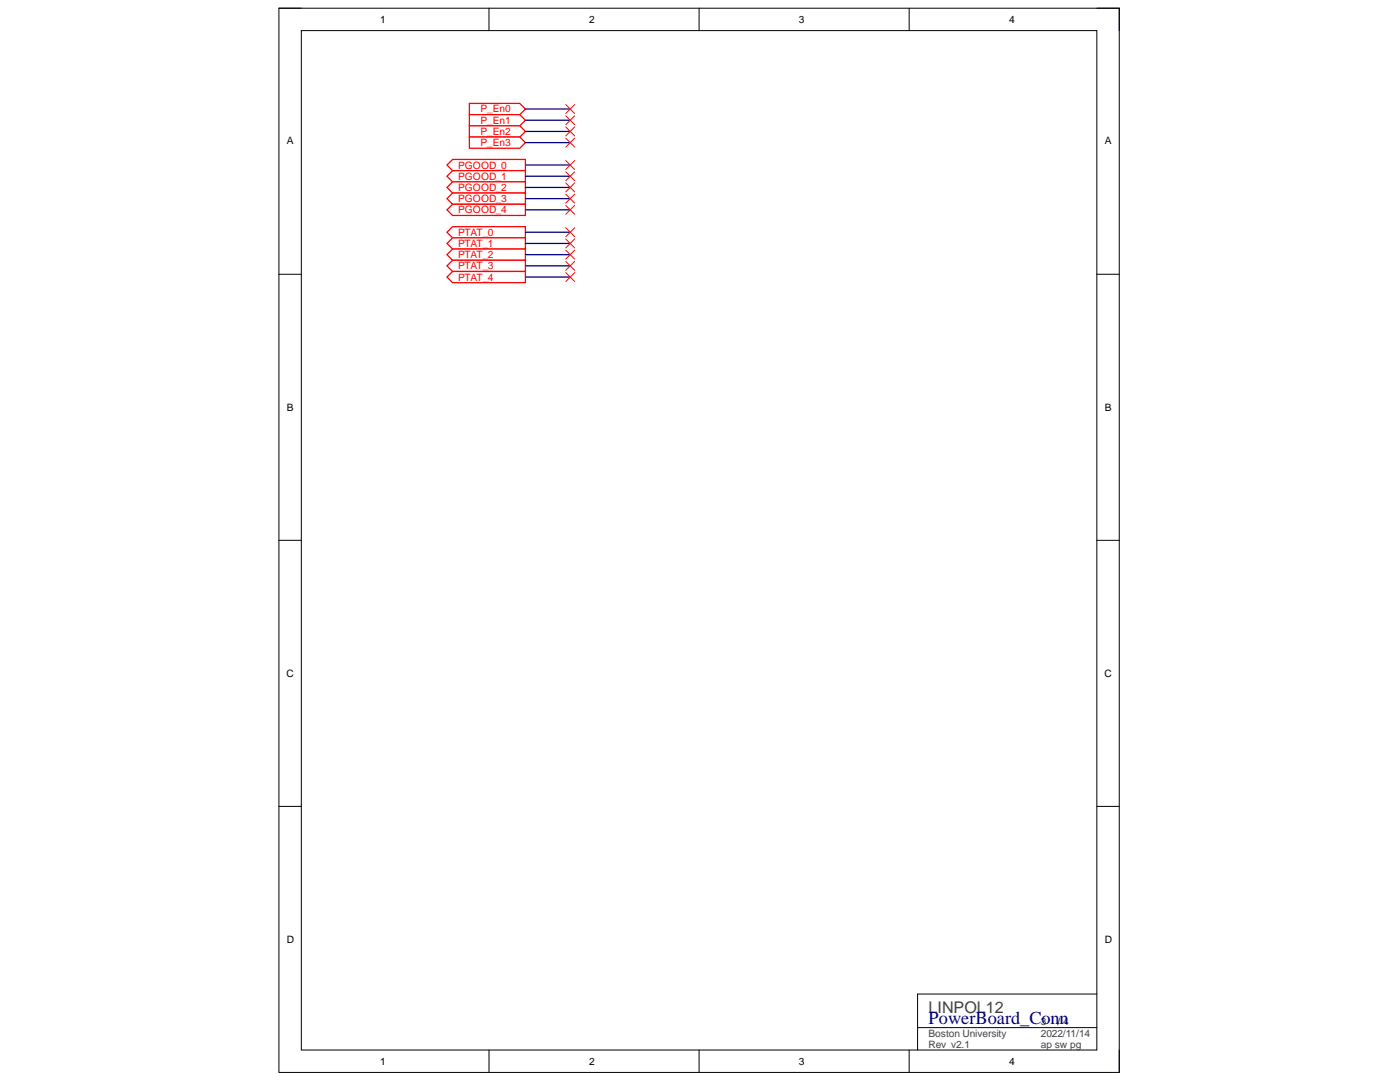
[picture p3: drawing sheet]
<svg xmlns="http://www.w3.org/2000/svg" width="279mm" height="216mm" viewBox="0 0 279 216" stroke-linecap="round" stroke-linejoin="round" font-family="sans-serif">
<path d="M55.7 1.6h167.7v212.4h-167.7z" fill="none" stroke="#000" stroke-width=".2"/>
<path d="M60.1 6.1h158.8v203.4h-158.8z" fill-rule="evenodd" fill="#fff"/>
<g fill="none" stroke="#000" stroke-width=".2">
<path d="M55.7 1.6h4.4M60.1 6.1h158.8v203.4h-158.8zM97.6 1.6v4.5M139.5 1.6v4.5M181.4 1.6v4.5M218.9 1.6h4.5v4.5M55.7 54.7h4.4M218.9 54.7h4.5M55.7 107.8h4.4M218.9 107.8h4.5M55.7 160.9h4.4M218.9 160.9h4.5"/>
<path d="M218.9 198.3h-35.8v11.2M97.6 209.5v4.5M139.5 209.5v4.5M181.4 209.5v4.5M183.1 205h35.8M223.4 209.5v4.5"/>
</g>
<path d="M89.2 32.9l1.1-1.1h14.6v2.3h-14.6z" fill-rule="evenodd" fill="#fff"/>
<path d="M89.2 32.9l1.1-1.1h14.6v2.3h-14.6z" fill="none" stroke="#f00" stroke-width=".25"/>
<path d="M89.2 35.2l1.1-1.1h14.6v2.2h-14.6z" fill-rule="evenodd" fill="#fff"/>
<path d="M89.2 35.2l1.1-1.1h14.6v2.2h-14.6z" fill="none" stroke="#f00" stroke-width=".25"/>
<path d="M89.2 37.4l1.1-1.1h14.6v2.2h-14.6z" fill-rule="evenodd" fill="#fff"/>
<path d="M89.2 37.4l1.1-1.1h14.6v2.2h-14.6z" fill="none" stroke="#f00" stroke-width=".25"/>
<path d="M89.2 39.6l1.1-1.1h14.6v2.3h-14.6z" fill-rule="evenodd" fill="#fff"/>
<path d="M89.2 39.6l1.1-1.1h14.6v2.3h-14.6z" fill="none" stroke="#f00" stroke-width=".25"/>
<path d="M89.2 41.9l1.1-1.1h14.6v2.2h-14.6z" fill-rule="evenodd" fill="#fff"/>
<path d="M89.2 41.9l1.1-1.1h14.6v2.2h-14.6z" fill="none" stroke="#f00" stroke-width=".25"/>
<path d="M93.7 20.6h10l1.2 1.2-1.2 1.1h-10z" fill-rule="evenodd" fill="#fff"/>
<path d="M93.7 20.6h10l1.2 1.2-1.2 1.1h-10z" fill="none" stroke="#f00" stroke-width=".25"/>
<path d="M93.7 22.9h10l1.2 1.1-1.2 1.1h-10z" fill-rule="evenodd" fill="#fff"/>
<path d="M93.7 22.9h10l1.2 1.1-1.2 1.1h-10z" fill="none" stroke="#f00" stroke-width=".25"/>
<path d="M93.7 25.1h10l1.2 1.1-1.2 1.1h-10z" fill-rule="evenodd" fill="#fff"/>
<path d="M93.7 25.1h10l1.2 1.1-1.2 1.1h-10z" fill="none" stroke="#f00" stroke-width=".25"/>
<path d="M93.7 27.3h10l1.2 1.2-1.2 1.1h-10z" fill-rule="evenodd" fill="#fff"/>
<path d="M93.7 27.3h10l1.2 1.2-1.2 1.1h-10z" fill="none" stroke="#f00" stroke-width=".25"/>
<path d="M104.9 21.8h8.9M104.9 24h8.9M104.9 26.2h8.9M104.9 28.5h8.9M104.9 32.9h8.9M104.9 35.2h8.9M104.9 37.4h8.9M104.9 39.6h8.9M104.9 41.9h8.9" fill="none" stroke="#000080" stroke-width=".25"/>
<g fill="none" stroke="#f00" stroke-width=".2">
<path d="M112.9 20.9l1.8 1.7M112.9 23.1l1.8 1.8M112.9 25.3l1.8 1.8M112.9 27.6l1.8 1.8M112.9 32l1.8 1.8M112.9 34.3l1.8 1.8M112.9 36.5l1.8 1.8M112.9 38.7l1.8 1.8M114.7 20.9l-1.8 1.7M114.7 23.1l-1.8 1.8M114.7 25.3l-1.8 1.8M114.7 27.6l-1.8 1.8"/>
<path d="M114.7 32l-1.8 1.8M114.7 34.3l-1.8 1.8M114.7 36.5l-1.8 1.8M114.7 38.7l-1.8 1.8M112.9 41l1.8 1.8M114.7 41l-1.8 1.8"/>
</g>
<path d="M89.2 46.3l1.1-1.1h14.6v2.3h-14.6z" fill-rule="evenodd" fill="#fff"/>
<path d="M89.2 46.3l1.1-1.1h14.6v2.3h-14.6z" fill="none" stroke="#f00" stroke-width=".25"/>
<path d="M89.2 48.6l1.1-1.1h14.6v2.2h-14.6z" fill-rule="evenodd" fill="#fff"/>
<path d="M89.2 48.6l1.1-1.1h14.6v2.2h-14.6z" fill="none" stroke="#f00" stroke-width=".25"/>
<path d="M89.2 50.8l1.1-1.1h14.6v2.2h-14.6z" fill-rule="evenodd" fill="#fff"/>
<path d="M89.2 50.8l1.1-1.1h14.6v2.2h-14.6z" fill="none" stroke="#f00" stroke-width=".25"/>
<path d="M89.2 53l1.1-1.1h14.6v2.3h-14.6z" fill-rule="evenodd" fill="#fff"/>
<path d="M89.2 53l1.1-1.1h14.6v2.3h-14.6z" fill="none" stroke="#f00" stroke-width=".25"/>
<path d="M89.2 55.3l1.1-1.1h14.6v2.2h-14.6z" fill-rule="evenodd" fill="#fff"/>
<path d="M89.2 55.3l1.1-1.1h14.6v2.2h-14.6z" fill="none" stroke="#f00" stroke-width=".25"/>
<path d="M104.9 46.3h8.9M104.9 48.6h8.9M104.9 50.8h8.9M104.9 53h8.9M104.9 55.3h8.9" fill="none" stroke="#000080" stroke-width=".25"/>
<path d="M112.9 45.4l1.8 1.8M112.9 47.7l1.8 1.8M112.9 49.9l1.8 1.8M112.9 52.2l1.8 1.7M112.9 54.4l1.8 1.8M114.7 45.4l-1.8 1.8M114.7 47.7l-1.8 1.8M114.7 49.9l-1.8 1.8M114.7 52.2l-1.8 1.7M114.7 54.4l-1.8 1.8" fill="none" stroke="#f00" stroke-width=".2"/>
<text font-size="3.6" fill="#000080" x="185.3" y="204.3">PowerBoard_Conn</text>
<text font-size="3.2" fill="#434343" x="185.3" y="202.2">LINPOL12</text>
<g font-size="2">
<text x="75.9" y="4.6">1</text>
<text x="117.6" y="4.6">2</text>
<text x="159.4" y="4.6">3</text>
<text x="201.4" y="4.6">4</text>
<text x="57.3" y="28.8">A</text>
<text x="220.5" y="28.8">A</text>
<text x="57.3" y="81.9">B</text>
<text x="220.5" y="81.9">B</text>
<text x="57.2" y="135">C</text>
<text x="220.4" y="135">C</text>
<text x="57.3" y="188.1">D</text>
<text x="220.5" y="188.1">D</text>
<text x="211" y="204.6">/ 4</text>
<text x="75.9" y="212.5">1</text>
<text x="117.6" y="212.5">2</text>
<text x="159.4" y="212.5">3</text>
<text x="201.4" y="212.5">4</text>
</g>
<g font-size="2" fill="#f00">
<text x="95.9" y="22.4">P_En0</text>
<text x="95.9" y="24.7">P_En1</text>
<text x="95.9" y="26.9">P_En2</text>
<text x="95.9" y="29.2">P_En3</text>
<text x="91.4" y="33.6">PGOOD_0</text>
<text x="91.4" y="35.8">PGOOD_1</text>
<text x="91.4" y="38">PGOOD_2</text>
<text x="91.4" y="40.3">PGOOD_3</text>
<text x="91.4" y="42.5">PGOOD_4</text>
<text x="91.4" y="47">PTAT_0</text>
<text x="91.4" y="49.3">PTAT_1</text>
<text x="91.4" y="51.5">PTAT_2</text>
<text x="91.4" y="53.7">PTAT_3</text>
<text x="91.4" y="56">PTAT_4</text>
</g>
<g font-size="2" fill="#434343">
<text x="185.3" y="206.9">Boston University</text>
<text x="185.3" y="209.1">Rev v2.1</text>
<text x="207.7" y="209.1">ap sw pg</text>
<text x="207.7" y="206.9">2022/11/14</text>
<text x="207.7" y="204.6">3</text>
</g>
</svg>
